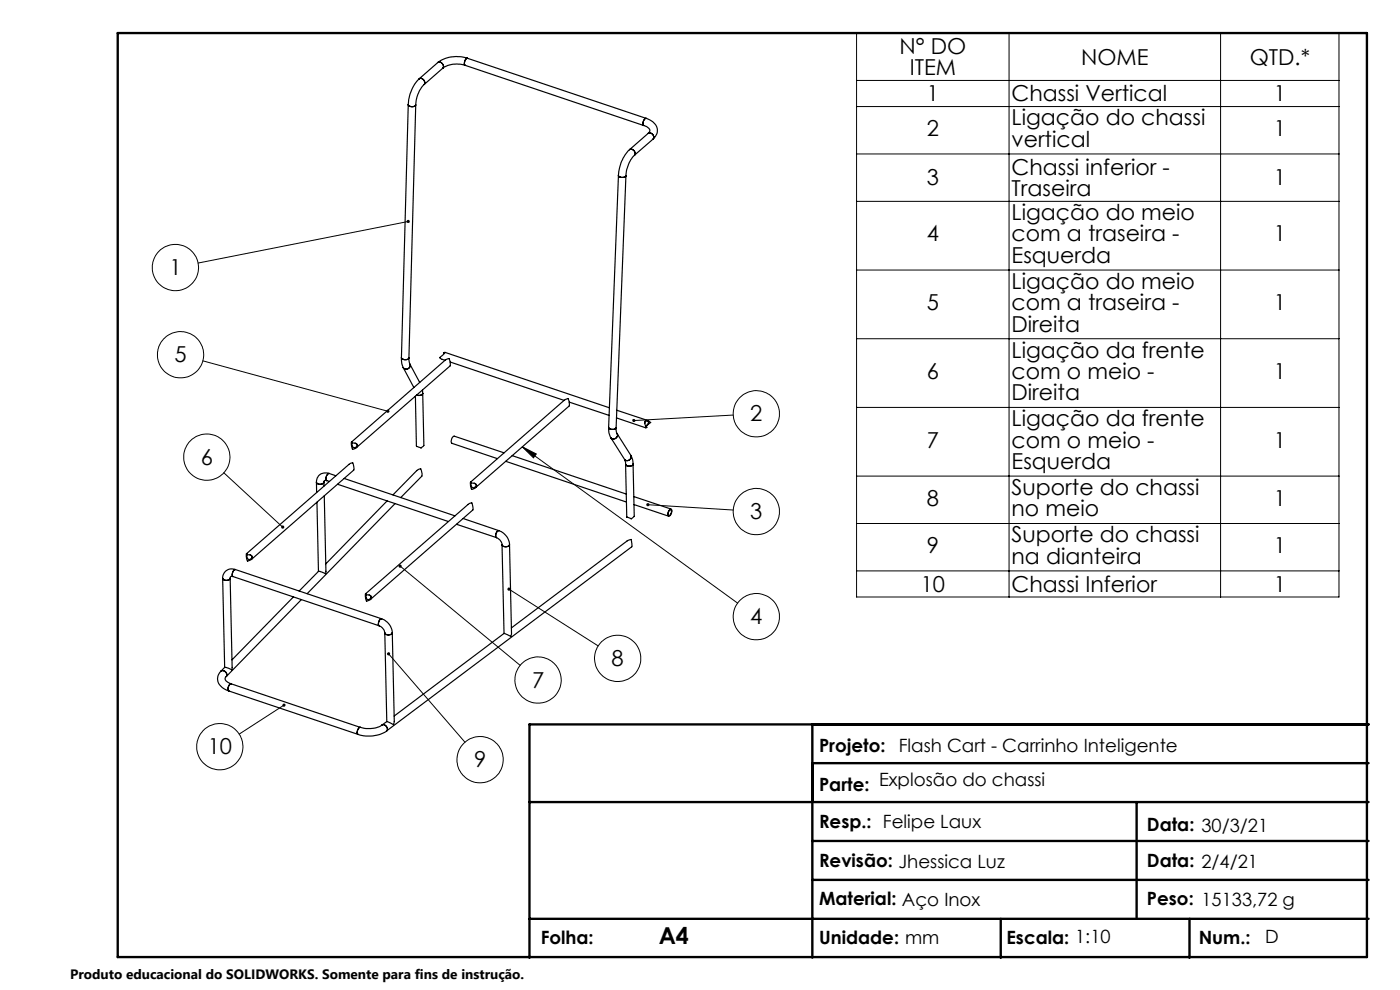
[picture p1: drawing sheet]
<svg xmlns="http://www.w3.org/2000/svg" width="297mm" height="210mm" viewBox="0 0 297 210" stroke-linecap="round" stroke-linejoin="round" font-family="sans-serif">
<g fill="none" stroke="#000" stroke-width=".21">
<path d="M181.7 7h102.4v119.6h-102.4zM181.7 17.1h102.4M214.1 7v119.6M258.9 7v119.6M181.7 22.6h102.4M181.7 32.7h102.4M86.6 47l-44.6 8.8M181.7 42.7h102.4M181.7 57.3h102.4M43 76.5l39.3 10.7M181.7 71.9h102.4M110.8 94.8l3 1.5-.6 .8z"/>
<path d="M110.8 94.8l45.7 33.1M155.5 88l-21 1.2M181.7 86.4h102.4M47.5 100.3l12.5 11.5M137.4 107.1l18.1 1.1M181.7 101h102.4M181.7 111h102.4M82.4 138.7l16.2 18.7M84.9 120.1l25.4 21M108 125l18.9 12M181.7 121.1h102.4M60.3 149.6l-9.5 6.1"/>
<circle cx="37.2" cy="56.7" r="4.9"/>
<circle cx="38.3" cy="75.3" r="4.9"/>
<circle cx="43.9" cy="97" r="4.9"/>
<circle cx="160.4" cy="87.8" r="4.9"/>
<circle cx="160.4" cy="108.5" r="4.9"/>
<circle cx="131" cy="139.6" r="4.9"/>
<circle cx="160.4" cy="130.8" r="4.9"/>
<circle cx="46.6" cy="158.4" r="4.9"/>
<circle cx="114.1" cy="144.3" r="4.9"/>
<circle cx="101.9" cy="161.1" r="4.9"/>
</g>
<path d="M25 7h265v196h-265zM172.3 153.7v49.5M290.3 153.7h-178v49.5M112.3 170.1h178M172.3 161.9h118M172.3 178.4h118M241.1 170.1v24.8M112.3 194.9h178M172.3 186.6h118M212.3 194.9v8.3M252.3 194.9v8.3" fill="none" stroke="#000" stroke-width=".5"/>
<path d="M86.3 46.8a.34 .34 0 0 0 .2 .5 .34 .34 0 0 0 .4-.4l-.3 .1 .3-.2a.31 .31 0 0 0-.3-.2 .31 .31 0 0 0-.3 .2zM134.2 89l-.1 .2h.4h-.4a.35 .35 0 0 0 .5 .3 .35 .35 0 0 0 .2-.5 .35 .35 0 0 0-.6 0zM110.8 94.8l3 1.5-.6 .8zM137.2 106.8l-.1 .2 .3 .1-.3-.1a.35 .35 0 0 0 .4 .4 .35 .35 0 0 0 .2-.5 .35 .35 0 0 0-.5-.1zM107.8 124.7l-.1 .1 .3 .2-.3-.2a.33 .33 0 0 0 .2 .5 .33 .33 0 0 0 .4-.4 .33 .33 0 0 0-.5-.2zM82.2 138.5a.34 .34 0 0 0 .1 .5 .34 .34 0 0 0 .5-.3 .34 .34 0 0 0-.5-.3l.1 .3zM84.7 119.8l.2 .3-.3-.2a.34 .34 0 0 0 .2 .5 .34 .34 0 0 0 .4-.4 .34 .34 0 0 0-.5-.2zM60 149.3a.35 .35 0 0 0 0 .5 .35 .35 0 0 0 .4 .1 .35 .35 0 0 0 .1-.5l-.2 .2 .2-.2-.2-.1zM59.8 111.5l-.1 .2a.34 .34 0 0 0 .1 .4 .34 .34 0 0 0 .4-.1l-.2-.2 .2 .2 .1-.1a.33 .33 0 0 0-.1-.4 .33 .33 0 0 0-.4 0zM82 87a.35 .35 0 0 0 .1 .6 .35 .35 0 0 0 .5-.3l-.3-.1h.3a.34 .34 0 0 0-.2-.3 .34 .34 0 0 0-.4 .1z" fill="#000"/>
<g fill="none" stroke="#000" stroke-width=".25">
<path d="M88.9 16.7a8.4 8.4 0 0 0-2.3 5.5M88.9 16.7a.86 .86 0 0 1 1 .3 .86 .86 0 0 1 .1 .9M88.9 16.7a.86 .86 0 0 1 1 .2 .86 .86 0 0 1 .1 1M90 17.9a6.7 6.7 0 0 0-1.8 4.4M92.9 13.3a.86 .86 0 0 1 .9 .2 .86 .86 0 0 1 .1 1M92.9 13.3l-4 3.4M93.9 14.5l-3.9 3.4M98.7 13.9a5.4 5.4 0 0 0-4.8 .6M98.7 13.9l37.9 12.7M99.2 12.4a7.1 7.1 0 0 0-6.3 .9M99.2 12.4a1.04 1.04 0 0 0-.5 1.5M99.2 12.4a1.03 1.03 0 0 0-.5 1.5"/>
<path d="M99.2 12.4l37.9 12.7M86.6 22.2a.97 .97 0 0 0 1.6 .1M86.6 22.2a.98 .98 0 0 0 1.6 .1M86.6 22.2l-1.4 53.7M88.2 22.3l-1.5 53.6M131.2 37.2a1.01 1.01 0 0 0 1.6 .1M131.2 37.2a.99 .99 0 0 0 1.6 .1M131.2 37.2l-2.1 53.5M132.8 37.3l-2.1 53.4M133.6 31.7a8 8 0 0 0-2.4 5.5M133.6 31.7a.84 .84 0 0 1 .9 .3 .84 .84 0 0 1 .1 .9M133.6 31.7a.83 .83 0 0 1 .9 .2 .83 .83 0 0 1 .1 1"/>
<path d="M134.6 32.9a6.7 6.7 0 0 0-1.8 4.4M136.6 26.6l.9 .5a.67 .67 0 0 1 .4 .6 .67 .67 0 0 1-.4 .6M137.1 25.1a2.7 2.7 0 0 1 2.2 3.3l-.7 1.1M137.1 25.1h-.3l-.2 .4a.92 .92 0 0 0 0 1.1M137.1 25.1a1.06 1.06 0 0 0-.5 1.5M137.5 28.3a.86 .86 0 0 1 1 .2 .86 .86 0 0 1 .1 1M137.5 28.3l-3.9 3.4M138.6 29.5l-4 3.4M85.2 75.9v1.2l.3 .9M85.2 75.9l.1 .2 .6 .2h.5l.3-.4M85.2 75.9a.97 .97 0 0 0 1.5 0M85.5 78l2.3 4.2"/>
<path d="M86.7 75.9l.3 1.3M87 77.2a.81 .81 0 0 1-.4 1 .81 .81 0 0 1-1.1-.2M87 77.2l2 3.9M94.3 75l-.2-.2 .3-.1-1.1 1.2 1.1 .5M94.4 74.7l34.9 11.8M94.4 76.4l.9-.3 .2 .7v.8l-19.9 17.4M94.4 76.4l-19.8 17.4M95.5 76.8l24.2 8.1M74.6 93.8l.2 .2a.68 .68 0 0 1 .8 0 .68 .68 0 0 1 .1 .8l-.3 .3a.49 .49 0 0 1-.7 .1 .49 .49 0 0 1-.1-.6zM74.7 93.8a.89 .89 0 0 0 .5 1.2 .48 .48 0 0 0 .5-.4 .48 .48 0 0 0-.3-.6M88.4 83.8h.2a.85 .85 0 0 0 1.1-.4 .89 .89 0 0 1-1.3 .4zM89.6 82.7l.1 .7"/>
<path d="M89.7 83.4l.2 11.1a.93 .93 0 0 1-1.6 0l-.2-10.4M106.9 96.1l-10.6-3.6a1.12 1.12 0 0 0-.4 1.5l9.6 3.3M107.3 97.9l25.6 8.6M108.7 96.7l24.2 8.1M120.8 85.3l8.4 2.8M129.1 90.7a3.6 3.6 0 0 0 .5 2.1M129.1 90.7a1.01 1.01 0 0 0 1.6 0M129.1 90.7a.99 .99 0 0 0 1.6 0M129.6 92.8l2.9 4.7M130.7 90.7l.2 1.3M130.8 88.6l6.2 2.2 .2-.1a.83 .83 0 0 1-.5-.8 .83 .83 0 0 1 .5-.7l.8 .4-.9 .9M130.8 87l6.6 2.2"/>
<path d="M130.9 92a.8 .8 0 0 1-.3 1 .8 .8 0 0 1-1-.2M130.9 92a.81 .81 0 0 1-.3 1 .81 .81 0 0 1-1-.2M130.9 92l2.9 4.6M132.5 97.5l.2 1M133.8 96.6l.4 1 .1 .9M133.8 96.6a.82 .82 0 0 1-.3 1 .82 .82 0 0 1-1-.1M133.8 96.6a.81 .81 0 0 1-.3 1 .81 .81 0 0 1-1-.1M134.3 98.5a.98 .98 0 0 1-1.6 0M134.3 98.5a.97 .97 0 0 1-1.6 0M134.3 98.5l.2 11.1a.71 .71 0 0 1-1.1 .2l-.4-.1v-.1l-.3-11.1M136.8 89.8a.37 .37 0 0 1 .4-.5 .37 .37 0 0 1 .2 .6l-.3 .5M52.3 117.5l.2 .2a.74 .74 0 0 1 1 .8 1.12 1.12 0 0 1-1 .4z"/>
<path d="M52.3 117.5l21.8-19.1 .7-.2 .3 .9-.1 .6-21.7 19M52.4 117.6a.87 .87 0 0 0 .5 1.1 .5 .5 0 0 0 .5-.4 .5 .5 0 0 0-.3-.6M67.1 102.3a.94 .94 0 0 0 1.6 0M67.1 102.3l.1 2.1M67.2 106.5l.4 14.7M68.7 102.3a.93 .93 0 0 1-1.6 0M68.7 102.3v.8M68.8 105.2l.3 16.1-.1 .4-1.4-.5M69.3 101.9h-.4l-.2 .4M69.3 101.9l.5 .2M69.8 100.4a1.92 1.92 0 0 0-2.7 1.9M69.8 100.4a1.03 1.03 0 0 0-.5 1.5"/>
<path d="M69.8 100.4l-.3 .2-.2 .5a.66 .66 0 0 0 0 .8M69.8 100.4l1.5 .5M71.6 102.7l23.5 7.9M73 101.5l23.5 7.9M82.1 106.2l-13 13.4M83.4 105l5.3-5.4a.46 .46 0 0 1 .6 0 .46 .46 0 0 1 .2 .5v.9l-4.5 4.5M83.8 106.8l-18.6 19.1M96.9 111.2l8.4 2.8M98.2 110l7.6 2.6M99.8 102.3l.2 .2a.68 .68 0 0 1 .8 0 .68 .68 0 0 1 .2 .8l-.4 .3a.49 .49 0 0 1-.6 .1 .49 .49 0 0 1-.2-.6zM99.8 102.3l19.9-17.4 .8-.3 .3 .7v.8l-19.9 17.4M100 102.3a.64 .64 0 0 0 0 .9 .64 .64 0 0 0 .9 0l.1-.3-.4-.4"/>
<path d="M105.3 114l.8 .6 .4 1M105.8 112.6a3.4 3.4 0 0 1 2.3 2.9M105.8 112.6a1 1 0 0 0-.5 1.4M105.8 112.6a.99 .99 0 0 0-.5 1.4M106.5 115.6l.4 18.8M108.1 115.5a.93 .93 0 0 1-1.6 .1M108.1 115.5l.4 19-.1 .5-1.5-.6M108.1 115.5a.92 .92 0 0 1-1.6 .1M134.4 105.3l7.9 2.7M134.5 107l7.4 2.5M142 108.3a.27 .27 0 0 1 .4-.1 .27 .27 0 0 1 .1 .4l-.1 .1a.47 .47 0 0 1-.6 .5v-.4zM142.1 108a.32 .32 0 0 1 .4 .1 .32 .32 0 0 1 0 .4v.2a.72 .72 0 0 1-.7 .8l-.1-.8z"/>
<path d="M47.2 122.7l.5 18.9M48.8 122.7a.93 .93 0 0 1-1.6 0M48.8 122.7l.4 19-.1 .4-1-.5h-.4M48.8 122.7a.92 .92 0 0 1-1.6 0M49.4 122.3h-.4l-.2 .4M49.4 122.3l31 10.4M50 120.8a1.95 1.95 0 0 0-2.8 1.9M50 120.8a1.03 1.03 0 0 0-.6 1.5M50 120.8l-.3 .1-.3 .4a.72 .72 0 0 0 0 1M50 120.8l31 10.5M62.2 126.6l-13 13.4M63.9 127.2l-15.9 16.3"/>
<path d="M67.6 121.2l-4.1 4.2M77.5 126l.2 .2a.74 .74 0 0 1 1.1 .7 1.06 1.06 0 0 1-1.1 .5zM77.5 126l21.9-19.1 .7-.2 .2 1.5-21.7 19M77.7 126.1h-.1a1.09 1.09 0 0 0 .5 1.1 .51 .51 0 0 0 .6-.4 .51 .51 0 0 0-.4-.6M80.4 132.7l.7 .5 .4 .4 .1 .7M81 131.3a3.4 3.4 0 0 1 2.2 2.9M81 131.3a1.03 1.03 0 0 0-.6 1.4M81 131.3a1.04 1.04 0 0 0-.6 1.4M81.6 134.3l.5 18.8M83.2 134.2a.93 .93 0 0 1-1.6 .1M83.2 134.2l.4 18.8-.1 .7-1.4-.6M106.9 134.4l-23.3 17.5"/>
<path d="M108.5 133.2l24.8-18.6a.47 .47 0 0 1 .6 0 .47 .47 0 0 1 .1 .6l.1 .8-52.1 39M46.9 142.4a2.29 2.29 0 0 0 .8 3.8l.8 .4M46.9 142.4a.85 .85 0 0 1 .9 .1 .85 .85 0 0 1 .2 1M46.9 142.4a.84 .84 0 0 1 1 .1 .84 .84 0 0 1 .1 1M47.7 141.6l-.8 .8M48 143.5l-.1 .1a.81 .81 0 0 0 .6 1.2l.5 .3M48.5 146.6l27.5 9.2M49 145.1a1.06 1.06 0 0 0-.5 1.5M49 145.1h-.2l-.3 .4a.92 .92 0 0 0 0 1.1M49 145.1l27.4 9.2M76.4 154.3a1.01 1.01 0 0 0-.4 1.5M76.4 154.3l-.4 .2-.1 .4a.69 .69 0 0 0 .1 .9"/>
<path d="M81.1 153.8a5.7 5.7 0 0 1-4.7 .5M81.1 153.8a.87 .87 0 0 1 .9 .3 .87 .87 0 0 1 0 .9M81.1 153.8a.86 .86 0 0 1 .9 .3 .86 .86 0 0 1 0 .9M82 155a7 7 0 0 1-6 .8M82.1 153.1l-1 .7"/>
</g>
<text font-size="4.9" x="139.7" y="200.2">A4</text>
<g font-size="4.7">
<text x="190.8" y="11.4">N° DO</text>
<text x="193" y="16">ITEM</text>
<text x="229.4" y="13.7">NOME</text>
<text x="265.1" y="13.7">QTD.*</text>
<text x="196.6" y="21.5">1</text>
<text x="214.6" y="21.5">Chassi Vertical</text>
<text x="270.2" y="21.5">1</text>
<text x="196.6" y="28.9">2</text>
<text x="214.6" y="26.6">Ligação do chassi</text>
<text x="270.2" y="28.9">1</text>
<text x="214.6" y="31.1">vertical</text>
<text x="196.6" y="39.3">3</text>
<text x="214.6" y="37.1">Chassi inferior -</text>
<text x="214.6" y="41.6">Traseira</text>
<text x="270.2" y="39.3">1</text>
<text x="214.6" y="46.7">Ligação do meio</text>
<text x="196.6" y="51.2">4</text>
<text x="214.6" y="51.2">com a traseira -</text>
<text x="270.2" y="51.2">1</text>
<text x="35.9" y="58.4">1</text>
<text x="214.6" y="55.7">Esquerda</text>
<text x="196.6" y="65.8">5</text>
<text x="214.6" y="61.3">Ligação do meio</text>
<text x="214.6" y="65.8">com a traseira -</text>
<text x="270.2" y="65.8">1</text>
<text x="214.6" y="70.3">Direita</text>
<text x="37" y="76.9">5</text>
<text x="214.6" y="75.8">Ligação da frente</text>
<text x="196.6" y="80.4">6</text>
<text x="214.6" y="80.4">com o meio -</text>
<text x="270.2" y="80.4">1</text>
<text x="159.2" y="89.4">2</text>
<text x="214.6" y="84.9">Direita</text>
<text x="196.6" y="95">7</text>
<text x="214.6" y="90.4">Ligação da frente</text>
<text x="214.6" y="95">com o meio -</text>
<text x="270.2" y="95">1</text>
<text x="42.6" y="98.6">6</text>
<text x="214.6" y="99.5">Esquerda</text>
<text x="196.6" y="107.3">8</text>
<text x="214.6" y="105">Suporte do chassi</text>
<text x="270.2" y="107.3">1</text>
<text x="159.2" y="110.1">3</text>
<text x="214.6" y="109.5">no meio</text>
<text x="196.6" y="117.3">9</text>
<text x="214.6" y="115.1">Suporte do chassi</text>
<text x="214.6" y="119.6">na dianteira</text>
<text x="270.2" y="117.3">1</text>
<text x="195.3" y="125.5">10</text>
<text x="214.6" y="125.5">Chassi Inferior</text>
<text x="270.2" y="125.5">1</text>
<text x="159.2" y="132.4">4</text>
<text x="129.8" y="141.3">8</text>
<text x="112.9" y="145.9">7</text>
<text x="44.1" y="160">10</text>
<text x="100.6" y="162.8">9</text>
</g>
<g font-size="3.9">
<text x="173.8" y="159.5">Projeto:</text>
<text x="190.7" y="159.5">Flash Cart - Carrinho Inteligente</text>
<text x="173.8" y="167.8">Parte:</text>
<text x="186.5" y="166.7">Explosão do chassi</text>
<text x="173.8" y="175.6">Resp.: Felipe Laux</text>
<text x="243.3" y="176.3">Data: 30/3/21</text>
<text x="173.8" y="183.9">Revisão: Jhessica Luz</text>
<text x="243.3" y="183.9">Data: 2/4/21</text>
<text x="173.8" y="192">Material: Aço Inox</text>
<text x="243.3" y="192">Peso: 15133,72 g</text>
<text x="114.7" y="200.2">Folha:</text>
<text x="173.8" y="200.2">Unidade: mm</text>
<text x="213.5" y="200.2">Escala: 1:10</text>
<text x="254.3" y="200.2">Num.:</text>
<text x="268.4" y="200">D</text>
</g>
<text font-size="2.9" x="14.9" y="207.6">Produto educacional do SOLIDWORKS. Somente para fins de instrução.</text>
</svg>
